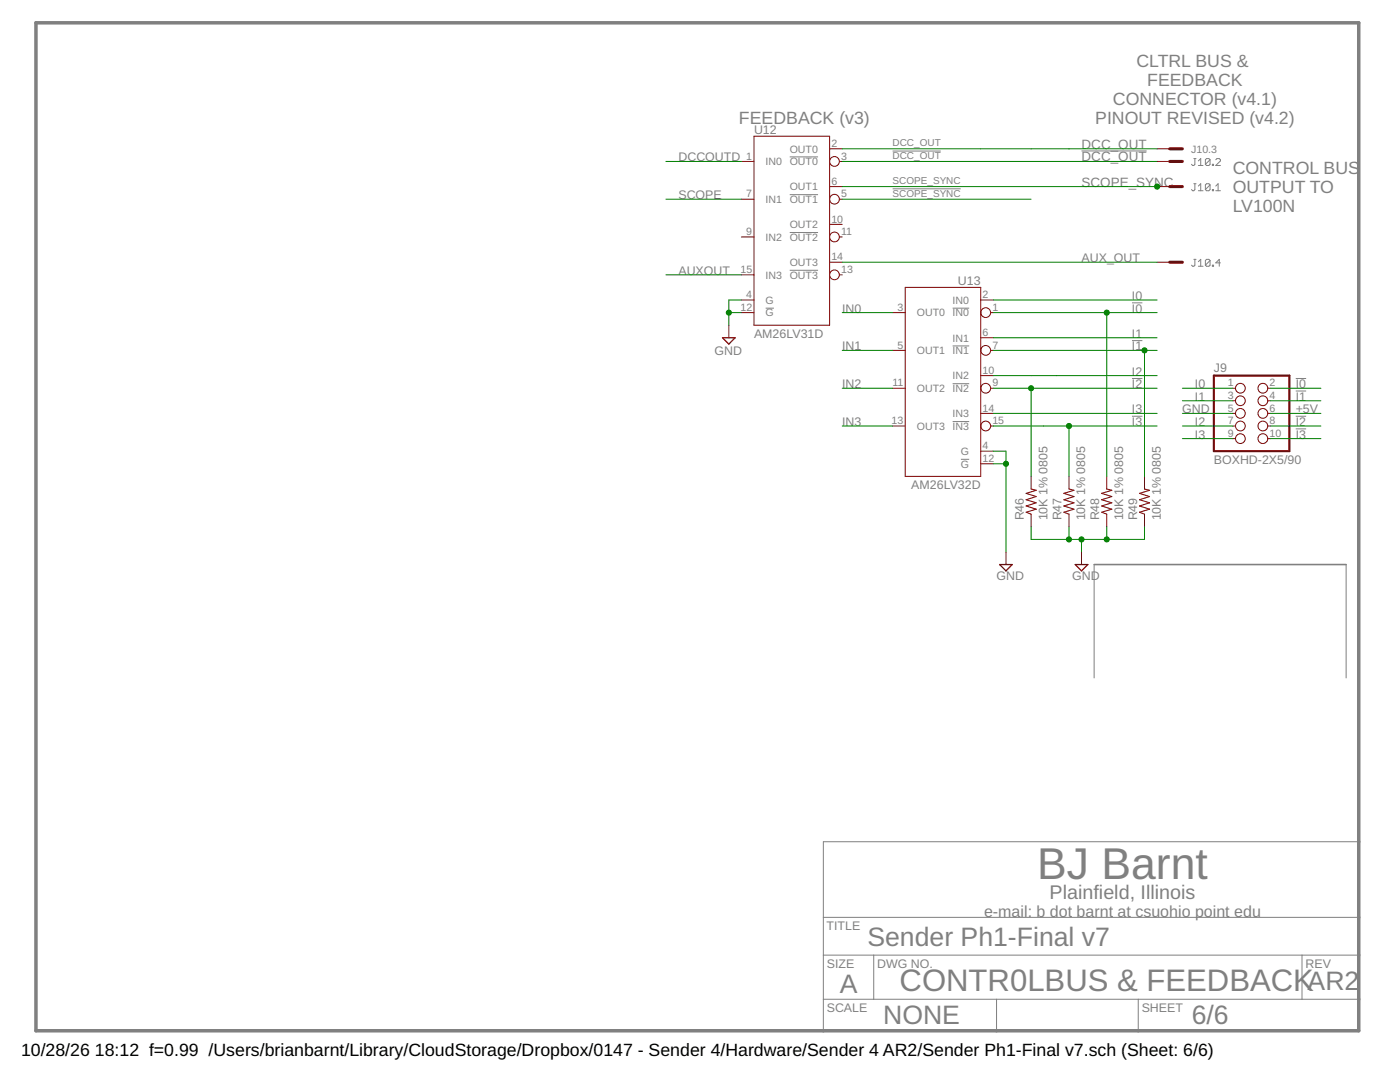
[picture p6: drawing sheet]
<svg xmlns="http://www.w3.org/2000/svg" width="279mm" height="216mm" viewBox="0 0 279 216" stroke-linecap="round" stroke-linejoin="round" font-family="sans-serif">
<g fill="none" stroke="#808080" stroke-width=".2">
<path d="M157.6 31.3h5.7M157.6 38.8h5.7M178.1 30.1h9.6M178.1 37.7h13.6M215.8 30.1h13M238.3 36.7h.4M238.3 31.6h.4M238.5 36.7v1.1l-.2 .3h-.3l-.2-.3M238.5 31.6v1.2l-.2 .2h-.3l-.2-.2M239.2 38.1h.9M239.2 37.1l.4-.4v1.4M239.2 32.1l.4-.5v1.4"/>
<path d="M239.2 33h.9M241.5 36.9v.9l-.2 .3h-.5l-.2-.3M241.5 36.9l-.2-.2h-.5l-.2 .2v.9M241.5 31.9l-.2-.3h-.5l-.2 .3v.9M241.5 31.9v.9l-.2 .2h-.5l-.2-.2M241.5 36.9l-.9 .9M241.5 31.9l-.9 .9M242 37.8h.2v.3h-.2zM242 32.8h.2v.2h-.2zM242.6 38.1h1M242.6 37.1l.5-.4v1.4M242.6 31.9l.3-.3h.4l.3 .3v.2l-1 .9h1"/>
<path d="M157.6 46.4h5.7M157.6 53.9h5.7M238.3 51.8h.4M238.5 51.8v1.1l-.2 .2-.5-.2M239.2 52.2l.4-.4v1.3M239.2 53.1h.9M241.5 52l-.2-.2h-.5l-.2 .2v.9M241.5 52v.9l-.2 .2h-.5l-.2-.2M241.5 52l-.9 .9M242 52.9h.2v.2h-.2zM243.6 52.5h-1l.7-.7v1.3M152.8 61.5h1.7"/>
<path d="M190.1 61.5h3.3M190.1 69h3.3M190.1 76.6h3.3M225.9 60.4h2.1M225.9 75.5h2.1M225.9 68h2.1M258.6 75.5h2.1M258.6 78h2.1M190.1 84.1h3.3M191.8 91.7h1.6M225.9 83.1h2.1M258.6 83.1h2.1"/>
<path d="M258.6 85.6h2.1M218.4 112.6v22.7M268.6 112.6v22.7M271.2 168h-106.9v37.7M164.3 199.4h106.9M164.3 190.6h106.9M164.3 183h106.9M174.4 190.6v8.8M198.9 199.4v6.3M227.2 199.4v6.3M259.8 190.6v8.8"/>
</g>
<path d="M218.4 112.6h50.2" fill="none" stroke="#808080" stroke-width=".32"/>
<path d="M7.2 4.6h264v201.1h-264z" fill="none" stroke="#808080" stroke-width=".7"/>
<path d="M144.2 67.4h2.5l-1.2 1.3zM199.5 112.6h2.5l-1.2 1.3zM214.6 112.6h2.5l-1.3 1.3z" fill="none" stroke="#800000" stroke-width=".25"/>
<g fill="none" stroke="#800000" stroke-width=".2">
<path d="M148 32.2h2.5M148 39.8h2.5M150.5 27.2h15.1v37.7h-15.1zM165.6 29.7h2.5M165.6 37.2h2.5M167.5 32.2h.6M167.5 39.8h.6M230.9 29.7h2.5M230.9 37.2h2.5M230.9 32.2h2.5M148 47.3h2.5M148 54.8h2.5"/>
<path d="M148 59.9h2.5M165.6 44.8h2.5M165.6 52.3h2.5M167.5 47.3h.6M167.5 54.8h.6M180.7 57.3h15v37.8h-15zM195.7 59.9h2.5M230.9 52.3h2.5M145.5 64.9v2.5M148 62.4h2.5M178.1 62.4h2.6M178.1 69.9h2.6"/>
<path d="M178.1 77.5h2.6M195.7 67.4h2.5M195.7 75h2.5M197.7 62.4h.5M197.7 69.9h.5M197.7 77.5h.5M246 77.5h.6M246 80h.6M253 77.5h.6M253 80h.6M178.1 85h2.6M195.7 82.5h2.5"/>
<path d="M195.7 90h2.5M195.7 92.5h2.5M197.7 85h.5M205.8 95.1v2.5M213.3 95.1v2.5M220.9 95.1v2.5M228.4 95.1v2.5M246 82.5h.6M246 85h.6M246 87.5h.6M253 82.5h.6M253 85h.6"/>
<path d="M253 87.5h.6M200.8 110.2v2.4M205.8 102.6v2.5M213.3 102.6v2.5M215.8 110.2v2.4M220.9 102.6v2.5M228.4 102.6v2.5"/>
<circle cx="166.5" cy="32.2" r=".97"/>
<circle cx="166.5" cy="39.8" r=".97"/>
<circle cx="166.5" cy="47.3" r=".97"/>
<circle cx="166.5" cy="54.8" r=".97"/>
<circle cx="196.7" cy="69.9" r=".97"/>
<circle cx="196.7" cy="77.5" r=".97"/>
<circle cx="196.7" cy="62.4" r=".97"/>
<circle cx="247.5" cy="80" r=".97"/>
<circle cx="247.5" cy="77.5" r=".97"/>
<circle cx="252" cy="77.5" r=".97"/>
<circle cx="252" cy="80" r=".97"/>
<circle cx="196.7" cy="85" r=".97"/>
<circle cx="247.5" cy="87.5" r=".97"/>
<circle cx="247.5" cy="82.5" r=".97"/>
<circle cx="247.5" cy="85" r=".97"/>
<circle cx="252" cy="87.5" r=".97"/>
<circle cx="252" cy="82.5" r=".97"/>
<circle cx="252" cy="85" r=".97"/>
</g>
<path d="M205.8 97.6l1 .2-2 .6 2 .7-2 .6 2 .6-2 .7 2 .6-2 .6 1 .4M213.3 97.6l1 .2-2 .6 2 .7-2 .6 2 .6-2 .7 2 .6-2 .6 1 .4M220.9 97.6l1 .2-2 .6 2 .7-2 .6 2 .6-2 .7 2 .6-2 .6 1 .4M228.4 97.6l1 .2-2 .6 2 .7-2 .6 2 .6-2 .7 2 .6-2 .6 1 .4" fill="none" stroke="#800000" stroke-width=".21"/>
<path d="M242.3 75h15v15h-15z" fill="none" stroke="#800000" stroke-width=".42"/>
<path d="M233.4 37.2h2.6M233.4 32.2h2.6M233.4 29.7h2.6M233.4 52.3h2.6" fill="none" stroke="#800000" stroke-width=".61"/>
<g fill="none" stroke="#008000" stroke-width=".2">
<path d="M132.9 32.2h15.1M132.9 39.8h15.1M168.1 29.7h62.8M168.1 32.2h62.8M168.1 37.2h62.8M168.1 39.8h37.7M132.9 54.8h15.1M148 59.9h-2.5v5M168.1 52.3h62.8M198.2 59.9h32.7M145.5 62.4h2.5M168.1 62.4h10"/>
<path d="M168.1 77.5h10M168.1 69.9h10M198.2 62.4h32.7M198.2 77.5h32.7M198.2 67.4h32.7M198.2 69.9h32.7M198.2 75h32.7M205.8 77.5v17.6M220.9 62.4v32.7M228.4 69.9v25.2M236 77.5h10M236 80h10"/>
<path d="M253.6 77.5h10M253.6 80h10M168.1 85h10M198.2 90h2.6v20.2M198.2 92.5h2.6M198.2 82.5h32.7M198.2 85h32.7M213.3 85v10.1M236 82.5h10M236 85h10M236 87.5h10M253.6 82.5h10"/>
<path d="M253.6 85h10M253.6 87.5h10M205.8 105.1v2.5h22.6v-2.5M213.3 105.1v2.5M215.8 107.6v2.6M220.9 105.1v2.5"/>
</g>
<g fill="#008000" stroke="#008000" stroke-width=".2">
<circle cx="145.5" cy="62.4" r=".51"/>
<circle cx="220.9" cy="107.6" r=".51"/>
<circle cx="213.3" cy="107.6" r=".51"/>
<circle cx="215.8" cy="107.6" r=".51"/>
<circle cx="200.8" cy="92.5" r=".51"/>
<circle cx="230.9" cy="37.2" r=".51"/>
<circle cx="220.9" cy="62.4" r=".51"/>
<circle cx="228.4" cy="69.9" r=".51"/>
<circle cx="205.8" cy="77.5" r=".51"/>
<circle cx="213.3" cy="85" r=".51"/>
</g>
<text font-size="8.9" fill="#808080" x="207" y="175.3">BJ Barnt</text>
<text font-size="6.2" fill="#808080" x="179.5" y="197.8">CONTR0LBUS &amp; FEEDBACK</text>
<g font-size="5.3" fill="#808080">
<text x="173.1" y="188.7">Sender Ph1-Final v7</text>
<text x="261" y="197.5">AR2</text>
<text x="167.6" y="198.1">A</text>
<text x="176.2" y="204.4">NONE</text>
<text x="237.8" y="204.4">6/6</text>
</g>
<text font-size="3.9" fill="#808080" x="209.5" y="179.4">Plainfield, Illinois</text>
<g font-size="3.5" fill="#808080">
<text x="226.8" y="13.4">CLTRL BUS &amp;</text>
<text x="228.9" y="17.1">FEEDBACK</text>
<text x="222.1" y="20.9">CONNECTOR (v4.1)</text>
<text x="147.5" y="24.7">FEEDBACK (v3)</text>
<text x="218.6" y="24.7">PINOUT REVISED (v4.2)</text>
<text x="246" y="34.7">CONTROL BUS</text>
<text x="246" y="38.5">OUTPUT TO</text>
<text x="246" y="42.3">LV100N</text>
</g>
<g font-size="3.5">
<text x="4.2" y="210.7">10/28/26</text>
<text x="18.9" y="210.7">18:12 f=0.99 /Users/brianbarnt/Library/CloudStorage/Dropbox/0147 - Sender 4/Hardware/Sender 4 AR2/Sender Ph1-Final v7.sch (Sheet: 6/6)</text>
</g>
<text font-size="3.2" fill="#808080" x="196.4" y="182.9">e-mail: b dot barnt at csuohio point edu</text>
<g font-size="2.7" fill="#808080">
<text x="215.8" y="29.7">DCC_OUT</text>
<text x="215.8" y="32.2">DCC_OUT</text>
<text x="215.8" y="37.2">SCOPE_SYNC</text>
</g>
<g font-size="2.5" fill="#808080">
<text x="150.5" y="26.7">U12</text>
<text x="135.4" y="32.2">DCCOUTD</text>
<text x="135.4" y="39.7">SCOPE</text>
<text x="215.8" y="52.3">AUX_OUT</text>
<text x="135.4" y="54.8">AUXOUT</text>
<text x="191.2" y="56.8">U13</text>
<text x="225.9" y="59.9">I0</text>
<text x="168.1" y="62.4">IN0</text>
<text x="225.9" y="62.4">I0</text>
<text x="142.6" y="70.9">GND</text>
<text x="150.5" y="67.4">AM26LV31D</text>
<text x="168.1" y="69.9">IN1</text>
<text x="225.9" y="67.4">I1</text>
<text x="225.9" y="69.9">I1</text>
<text x="168.1" y="77.5">IN2</text>
<text x="225.9" y="74.9">I2</text>
<text x="225.9" y="77.5">I2</text>
<text x="238.5" y="77.5">I0</text>
<text x="242.2" y="74.3">J9</text>
<text x="258.6" y="77.5">I0</text>
<text x="225.9" y="82.5">I3</text>
<text x="236" y="82.5">GND</text>
<text x="238.5" y="80">I1</text>
<text x="258.6" y="82.5">+5V</text>
<text x="258.6" y="80">I1</text>
<text x="168.1" y="85">IN3</text>
<text x="225.9" y="85">I3</text>
<text x="238.5" y="85">I2</text>
<text x="238.5" y="87.5">I3</text>
<text x="258.6" y="85">I2</text>
<text x="258.6" y="87.5">I3</text>
<text x="242.2" y="92.5">BOXHD-2X5/90</text>
<text x="181.9" y="97.6">AM26LV32D</text>
<text x="204.3" y="103.9" transform="rotate(-90 204.3 103.9)">R46</text>
<text x="209.1" y="103.9" transform="rotate(-90 209.1 103.9)">10K 1% 0805</text>
<text x="211.8" y="103.9" transform="rotate(-90 211.8 103.9)">R47</text>
<text x="216.6" y="103.9" transform="rotate(-90 216.6 103.9)">10K 1% 0805</text>
<text x="219.4" y="103.9" transform="rotate(-90 219.4 103.9)">R48</text>
<text x="224.1" y="103.9" transform="rotate(-90 224.1 103.9)">10K 1% 0805</text>
<text x="226.9" y="103.9" transform="rotate(-90 226.9 103.9)">R49</text>
<text x="231.7" y="103.9" transform="rotate(-90 231.7 103.9)">10K 1% 0805</text>
<text x="198.9" y="115.8">GND</text>
<text x="214" y="115.8">GND</text>
<text x="165" y="185.6">TITLE</text>
<text x="165" y="193.1">SIZE</text>
<text x="175.1" y="193.1">DWG NO.</text>
<text x="260.5" y="193.1">REV</text>
<text x="165" y="201.9">SCALE</text>
<text x="227.8" y="201.9">SHEET</text>
</g>
<g font-size="2.1" fill="#808080">
<text x="165.9" y="29.3">2</text>
<text x="148.9" y="31.9">1</text>
<text x="152.8" y="33">IN0</text>
<text x="157.6" y="30.4">OUT0</text>
<text x="157.6" y="33">OUT0</text>
<text x="167.9" y="31.9">3</text>
<text x="237.7" y="30.6">J10.3</text>
<text x="148.9" y="39.4">7</text>
<text x="152.8" y="40.5">IN1</text>
<text x="157.6" y="38">OUT1</text>
<text x="157.6" y="40.5">OUT1</text>
<text x="165.9" y="36.9">6</text>
<text x="167.9" y="39.4">5</text>
<text x="148.9" y="46.9">9</text>
<text x="157.6" y="45.5">OUT2</text>
<text x="165.9" y="44.4">10</text>
<text x="167.9" y="46.9">11</text>
<text x="152.8" y="48">IN2</text>
<text x="157.6" y="53.1">OUT3</text>
<text x="157.6" y="48">OUT2</text>
<text x="165.9" y="52">14</text>
<text x="147.8" y="54.5">15</text>
<text x="148.9" y="59.5">4</text>
<text x="152.8" y="55.6">IN3</text>
<text x="157.6" y="55.6">OUT3</text>
<text x="167.9" y="54.5">13</text>
<text x="196.1" y="59.5">2</text>
<text x="147.8" y="62">12</text>
<text x="152.8" y="60.6">G</text>
<text x="152.8" y="63.1">G</text>
<text x="179.1" y="62">3</text>
<text x="183" y="63.1">OUT0</text>
<text x="190.1" y="60.6">IN0</text>
<text x="190.1" y="63.1">IN0</text>
<text x="198" y="62">1</text>
<text x="179.1" y="69.6">5</text>
<text x="183" y="70.7">OUT1</text>
<text x="190.1" y="68.2">IN1</text>
<text x="190.1" y="70.7">IN1</text>
<text x="196.1" y="67.1">6</text>
<text x="198" y="69.6">7</text>
<text x="178.1" y="77.1">11</text>
<text x="190.1" y="75.7">IN2</text>
<text x="196.1" y="74.6">10</text>
<text x="198" y="77.1">9</text>
<text x="245" y="77.1">1</text>
<text x="253.4" y="77.1">2</text>
<text x="183" y="78.2">OUT2</text>
<text x="190.1" y="83.2">IN3</text>
<text x="190.1" y="78.2">IN2</text>
<text x="196.1" y="82.1">14</text>
<text x="245" y="79.6">3</text>
<text x="245" y="82.1">5</text>
<text x="253.4" y="79.6">4</text>
<text x="253.4" y="82.1">6</text>
<text x="177.9" y="84.7">13</text>
<text x="183" y="85.8">OUT3</text>
<text x="190.1" y="85.8">IN3</text>
<text x="196.1" y="89.7">4</text>
<text x="198" y="84.7">15</text>
<text x="245" y="84.7">7</text>
<text x="245" y="87.2">9</text>
<text x="253.4" y="84.7">8</text>
<text x="253.4" y="87.2">10</text>
<text x="191.8" y="90.8">G</text>
<text x="191.8" y="93.3">G</text>
<text x="196.1" y="92.2">12</text>
</g>
<g font-size="2" fill="#808080">
<text x="178.1" y="29.2">DCC_OUT</text>
<text x="178.1" y="31.7">DCC_OUT</text>
<text x="178.1" y="36.7">SCOPE_SYNC</text>
<text x="178.1" y="39.2">SCOPE_SYNC</text>
</g>
</svg>
